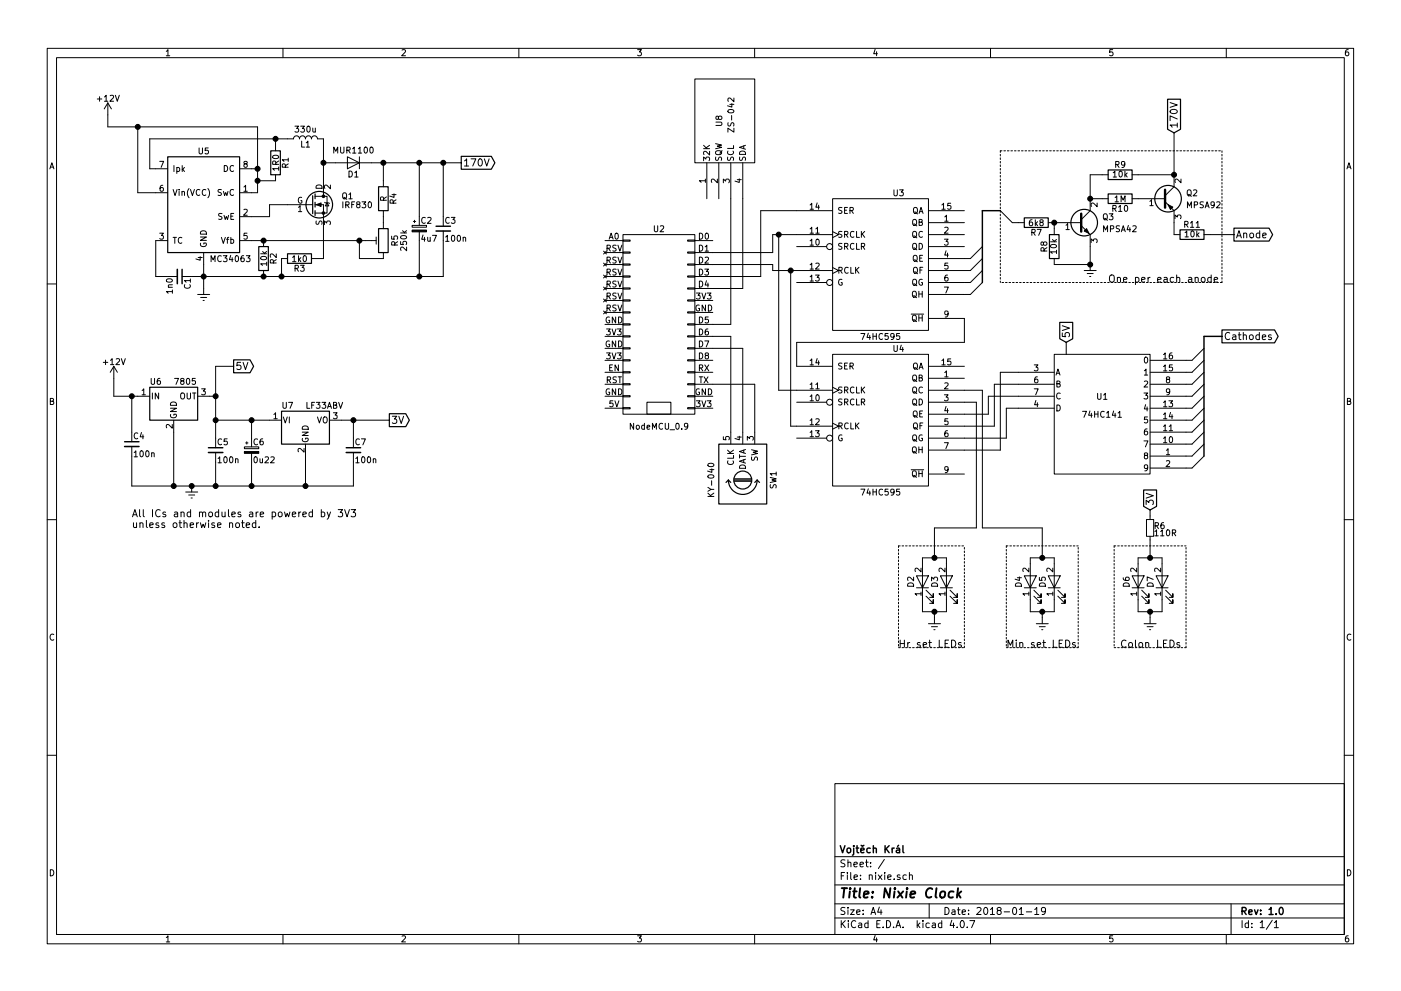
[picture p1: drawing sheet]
EESchema Schematic File Version 2
LIBS:power
LIBS:device
LIBS:switches
LIBS:relays
LIBS:motors
LIBS:transistors
LIBS:conn
LIBS:linear
LIBS:regul
LIBS:74xx
LIBS:cmos4000
LIBS:adc-dac
LIBS:memory
LIBS:xilinx
LIBS:microcontrollers
LIBS:dsp
LIBS:microchip
LIBS:analog_switches
LIBS:motorola
LIBS:texas
LIBS:intel
LIBS:audio
LIBS:interface
LIBS:digital-audio
LIBS:philips
LIBS:display
LIBS:cypress
LIBS:siliconi
LIBS:opto
LIBS:atmel
LIBS:contrib
LIBS:valves
LIBS:nodemcu
LIBS:rotary-encoder
LIBS:74hc141
LIBS:dc-dc
LIBS:zs-042
EELAYER 25 0
EELAYER END
$Descr A4 11693 8268
encoding utf-8
Sheet 1 1
Title "Nixie Clock"
Date "2018-01-19"
Rev "1.0"
Comp "Vojtěch Král"
Comment1 ""
Comment2 ""
Comment3 ""
Comment4 ""
$EndDescr
$Comp
L 74HC595 U3
U 1 1
P 7350 2200
F 0 "U3" H 7500 2800 50  0000 C CNN
F 1 "74HC595" H 7350 1600 50  0000 C CNN
F 2 "" H 7350 2200 50  0001 C CNN
F 3 "" H 7350 2200 50  0001 C CNN
	1    7350 2200
	1    0    0    -1  
$EndComp
$Comp
L 74HC595 U4
U 1 1
P 7350 3500
F 0 "U4" H 7500 4100 50  0000 C CNN
F 1 "74HC595" H 7350 2900 50  0000 C CNN
F 2 "" H 7350 3500 50  0001 C CNN
F 3 "" H 7350 3500 50  0001 C CNN
	1    7350 3500
	1    0    0    -1  
$EndComp
$Comp
L NodeMCU_0.9 U2
U 1 1
P 5500 2700
F 0 "U2" H 5500 3500 50  0000 C CNN
F 1 "NodeMCU_0.9" H 5500 1850 50  0000 C CNN
F 2 "" H 5750 2700 50  0000 C CNN
F 3 "" H 5750 2700 50  0000 C CNN
	1    5500 2700
	1    0    0    -1  
$EndComp
$Comp
L R R7
U 1 1
P 8650 1850
F 0 "R7" V 8730 1850 50  0000 C CNN
F 1 "6k8" V 8650 1850 50  0000 C CNN
F 2 "" V 8580 1850 50  0001 C CNN
F 3 "" H 8650 1850 50  0001 C CNN
	1    8650 1850
	0    1    1    0   
$EndComp
$Comp
L Q_NPN_BCE Q3
U 1 1
P 9000 1850
F 0 "Q3" H 9200 1900 50  0000 L CNN
F 1 "MPSA42" H 9200 1800 50  0000 L CNN
F 2 "" H 9200 1950 50  0001 C CNN
F 3 "" H 9000 1850 50  0001 C CNN
	1    9000 1850
	1    0    0    -1  
$EndComp
$Comp
L Q_PNP_BCE Q2
U 1 1
P 9700 1650
F 0 "Q2" H 9900 1700 50  0000 L CNN
F 1 "MPSA92" H 9900 1600 50  0000 L CNN
F 2 "" H 9900 1750 50  0001 C CNN
F 3 "" H 9700 1650 50  0001 C CNN
	1    9700 1650
	1    0    0    -1  
$EndComp
$Comp
L R R10
U 1 1
P 9350 1650
F 0 "R10" V 9430 1650 50  0000 C CNN
F 1 "1M" V 9350 1650 50  0000 C CNN
F 2 "" V 9280 1650 50  0001 C CNN
F 3 "" H 9350 1650 50  0001 C CNN
	1    9350 1650
	0    1    1    0   
$EndComp
$Comp
L R R8
U 1 1
P 8800 2050
F 0 "R8" V 8880 2050 50  0000 C CNN
F 1 "10k" V 8800 2050 50  0000 C CNN
F 2 "" V 8730 2050 50  0001 C CNN
F 3 "" H 8800 2050 50  0001 C CNN
	1    8800 2050
	-1   0    0    1   
$EndComp
$Comp
L Earth #PWR?
U 1 1
P 9100 2200
F 0 "#PWR?" H 9100 1950 50  0001 C CNN
F 1 "Earth" H 9100 2050 50  0001 C CNN
F 2 "" H 9100 2200 50  0001 C CNN
F 3 "" H 9100 2200 50  0001 C CNN
	1    9100 2200
	1    0    0    -1  
$EndComp
$Comp
L R R9
U 1 1
P 9350 1450
F 0 "R9" V 9430 1450 50  0000 C CNN
F 1 "10k" V 9350 1450 50  0000 C CNN
F 2 "" V 9280 1450 50  0001 C CNN
F 3 "" H 9350 1450 50  0001 C CNN
	1    9350 1450
	0    -1   -1   0   
$EndComp
Text GLabel 9800 1100 1    60   Input ~ 0
170V
$Comp
L R R11
U 1 1
P 9950 1950
F 0 "R11" V 10030 1950 50  0000 C CNN
F 1 "10k" V 9950 1950 50  0000 C CNN
F 2 "" V 9880 1950 50  0001 C CNN
F 3 "" H 9950 1950 50  0001 C CNN
	1    9950 1950
	0    -1   -1   0   
$EndComp
Text GLabel 10300 1950 2    60   Output ~ 0
Anode
Entry Wire Line
	8350 1750 8450 1850
$Comp
L 74HC141 U1
U 1 1
P 9200 3400
F 0 "U1" H 9200 3500 50  0000 C CNN
F 1 "74HC141" H 9200 3350 50  0000 C CNN
F 2 "" H 9200 3400 50  0001 C CNN
F 3 "" H 9200 3400 50  0001 C CNN
	1    9200 3400
	1    0    0    -1  
$EndComp
Entry Wire Line
	9950 3000 10050 2900
Entry Wire Line
	9950 3100 10050 3000
Entry Wire Line
	9950 3200 10050 3100
Entry Wire Line
	9950 3300 10050 3200
Entry Wire Line
	9950 3400 10050 3300
Entry Wire Line
	9950 3500 10050 3400
Entry Wire Line
	9950 3600 10050 3500
Entry Wire Line
	9950 3700 10050 3600
Entry Wire Line
	9950 3800 10050 3700
Entry Wire Line
	9950 3900 10050 3800
Text GLabel 10200 2800 2    60   Output ~ 0
Cathodes
Entry Wire Line
	8100 2250 8200 2150
Entry Wire Line
	8100 2350 8200 2250
Entry Wire Line
	8100 2450 8200 2350
Entry Wire Line
	8100 2150 8200 2050
$Comp
L KY-040 SW1
U 1 1
P 6200 4000
F 0 "SW1" H 6200 4260 50  0000 C CNN
F 1 "KY-040" H 6200 3740 50  0000 C CNN
F 2 "" H 6100 4160 50  0001 C CNN
F 3 "" H 6200 4260 50  0001 C CNN
	1    6200 4000
	0    1    1    0   
$EndComp
Text Notes 9250 2350 0    60   ~ 0
One per each anode
$Comp
L +12V #PWR?
U 1 1
P 900 950
F 0 "#PWR?" H 900 800 50  0001 C CNN
F 1 "+12V" H 900 1090 50  0000 C CNN
F 2 "" H 900 950 50  0001 C CNN
F 3 "" H 900 950 50  0001 C CNN
	1    900  950 
	1    0    0    -1  
$EndComp
Text GLabel 8900 2850 1    60   Input ~ 0
5V
$Comp
L MC34063 U5
U 1 1
P 1700 1700
F 0 "U5" H 1700 2150 50  0000 C CNN
F 1 "MC34063" H 1750 1250 50  0000 L CNN
F 2 "" H 2200 1700 50  0001 C CNN
F 3 "" H 2200 1700 50  0001 C CNN
	1    1700 1700
	1    0    0    -1  
$EndComp
$Comp
L Earth #PWR?
U 1 1
P 1700 2400
F 0 "#PWR?" H 1700 2150 50  0001 C CNN
F 1 "Earth" H 1700 2250 50  0001 C CNN
F 2 "" H 1700 2400 50  0001 C CNN
F 3 "" H 1700 2400 50  0001 C CNN
	1    1700 2400
	1    0    0    -1  
$EndComp
$Comp
L C_Small C1
U 1 1
P 1500 2300
F 0 "C1" H 1510 2370 50  0000 L CNN
F 1 "1n0" H 1510 2220 50  0000 L CNN
F 2 "" H 1500 2300 50  0001 C CNN
F 3 "" H 1500 2300 50  0001 C CNN
	1    1500 2300
	0    1    1    0   
$EndComp
$Comp
L L L1
U 1 1
P 2550 1150
F 0 "L1" V 2500 1150 50  0000 C CNN
F 1 "330u" V 2625 1150 50  0000 C CNN
F 2 "" H 2550 1150 50  0001 C CNN
F 3 "" H 2550 1150 50  0001 C CNN
	1    2550 1150
	0    -1   -1   0   
$EndComp
$Comp
L IRF3205 Q1
U 1 1
P 2600 1700
F 0 "Q1" H 2850 1775 50  0000 L CNN
F 1 "IRF830" H 2850 1700 50  0000 L CNN
F 2 "TO_SOT_Packages_THT:TO-220_Vertical" H 2850 1625 50  0001 L CIN
F 3 "" H 2600 1700 50  0001 L CNN
	1    2600 1700
	1    0    0    -1  
$EndComp
$Comp
L R R1
U 1 1
P 2300 1350
F 0 "R1" V 2380 1350 50  0000 C CNN
F 1 "1R0" V 2300 1350 50  0000 C CNN
F 2 "" V 2230 1350 50  0001 C CNN
F 3 "" H 2300 1350 50  0001 C CNN
	1    2300 1350
	1    0    0    -1  
$EndComp
$Comp
L D D1
U 1 1
P 2950 1350
F 0 "D1" H 2950 1450 50  0000 C CNN
F 1 "MUR1100" H 2950 1250 50  0000 C CNN
F 2 "" H 2950 1350 50  0001 C CNN
F 3 "" H 2950 1350 50  0001 C CNN
	1    2950 1350
	-1   0    0    1   
$EndComp
Text GLabel 3850 1350 2    60   Output ~ 0
170V
$Comp
L R R4
U 1 1
P 3200 1650
F 0 "R4" V 3280 1650 50  0000 C CNN
F 1 "R" V 3200 1650 50  0000 C CNN
F 2 "" V 3130 1650 50  0001 C CNN
F 3 "" H 3200 1650 50  0001 C CNN
	1    3200 1650
	1    0    0    -1  
$EndComp
$Comp
L POT_TRIM 250k
U 1 1
P 3200 2000
F 0 "250k" V 3025 2000 50  0000 C CNN
F 1 "R5" V 3100 2000 50  0000 C CNN
F 2 "" H 3200 2000 50  0001 C CNN
F 3 "" H 3200 2000 50  0001 C CNN
	1    3200 2000
	-1   0    0    1   
$EndComp
$Comp
L R R2
U 1 1
P 2200 2150
F 0 "R2" V 2280 2150 50  0000 C CNN
F 1 "10k" V 2200 2150 50  0000 C CNN
F 2 "" V 2130 2150 50  0001 C CNN
F 3 "" H 2200 2150 50  0001 C CNN
	1    2200 2150
	1    0    0    -1  
$EndComp
$Comp
L R R3
U 1 1
P 2500 2150
F 0 "R3" V 2580 2150 50  0000 C CNN
F 1 "1k0" V 2500 2150 50  0000 C CNN
F 2 "" V 2430 2150 50  0001 C CNN
F 3 "" H 2500 2150 50  0001 C CNN
	1    2500 2150
	0    1    1    0   
$EndComp
$Comp
L C_Small C3
U 1 1
P 3700 1900
F 0 "C3" H 3710 1970 50  0000 L CNN
F 1 "100n" H 3710 1820 50  0000 L CNN
F 2 "" H 3700 1900 50  0001 C CNN
F 3 "" H 3700 1900 50  0001 C CNN
	1    3700 1900
	1    0    0    -1  
$EndComp
$Comp
L CP_Small C2
U 1 1
P 3500 1900
F 0 "C2" H 3510 1970 50  0000 L CNN
F 1 "4u7" H 3510 1820 50  0000 L CNN
F 2 "" H 3500 1900 50  0001 C CNN
F 3 "" H 3500 1900 50  0001 C CNN
	1    3500 1900
	1    0    0    -1  
$EndComp
$Comp
L +12V #PWR?
U 1 1
P 950 3150
F 0 "#PWR?" H 950 3000 50  0001 C CNN
F 1 "+12V" H 950 3290 50  0000 C CNN
F 2 "" H 950 3150 50  0001 C CNN
F 3 "" H 950 3150 50  0001 C CNN
	1    950  3150
	1    0    0    -1  
$EndComp
$Comp
L L7805 U6
U 1 1
P 1450 3300
F 0 "U6" H 1300 3425 50  0000 C CNN
F 1 "7805" H 1450 3425 50  0000 L CNN
F 2 "" H 1475 3150 50  0001 L CIN
F 3 "" H 1450 3250 50  0001 C CNN
	1    1450 3300
	1    0    0    -1  
$EndComp
$Comp
L Earth #PWR?
U 1 1
P 1600 4050
F 0 "#PWR?" H 1600 3800 50  0001 C CNN
F 1 "Earth" H 1600 3900 50  0001 C CNN
F 2 "" H 1600 4050 50  0001 C CNN
F 3 "" H 1600 4050 50  0001 C CNN
	1    1600 4050
	1    0    0    -1  
$EndComp
$Comp
L LF33_TO220 U7
U 1 1
P 2550 3500
F 0 "U7" H 2400 3625 50  0000 C CNN
F 1 "LF33ABV" H 2550 3625 50  0000 L CNN
F 2 "TO_SOT_Packages_THT:TO-220_Vertical" H 2550 3725 50  0001 C CIN
F 3 "" H 2550 3450 50  0001 C CNN
	1    2550 3500
	1    0    0    -1  
$EndComp
Text GLabel 1950 3050 2    60   Output ~ 0
5V
$Comp
L C_Small C4
U 1 1
P 1100 3700
F 0 "C4" H 1110 3770 50  0000 L CNN
F 1 "100n" H 1110 3620 50  0000 L CNN
F 2 "" H 1100 3700 50  0001 C CNN
F 3 "" H 1100 3700 50  0001 C CNN
	1    1100 3700
	1    0    0    -1  
$EndComp
$Comp
L C_Small C5
U 1 1
P 1800 3750
F 0 "C5" H 1810 3820 50  0000 L CNN
F 1 "100n" H 1810 3670 50  0000 L CNN
F 2 "" H 1800 3750 50  0001 C CNN
F 3 "" H 1800 3750 50  0001 C CNN
	1    1800 3750
	1    0    0    -1  
$EndComp
$Comp
L C_Small C7
U 1 1
P 2950 3750
F 0 "C7" H 2960 3820 50  0000 L CNN
F 1 "100n" H 2960 3670 50  0000 L CNN
F 2 "" H 2950 3750 50  0001 C CNN
F 3 "" H 2950 3750 50  0001 C CNN
	1    2950 3750
	1    0    0    -1  
$EndComp
$Comp
L CP_Small C6
U 1 1
P 2100 3750
F 0 "C6" H 2110 3820 50  0000 L CNN
F 1 "0u22" H 2110 3670 50  0000 L CNN
F 2 "" H 2100 3750 50  0001 C CNN
F 3 "" H 2100 3750 50  0001 C CNN
	1    2100 3750
	1    0    0    -1  
$EndComp
Text GLabel 3250 3500 2    60   Output ~ 0
3V
$Comp
L LED D2
U 1 1
P 7700 4850
F 0 "D2" H 7700 4950 50  0000 C CNN
F 1 " " H 7700 4750 50  0000 C CNN
F 2 "" H 7700 4850 50  0001 C CNN
F 3 "" H 7700 4850 50  0001 C CNN
	1    7700 4850
	0    -1   -1   0   
$EndComp
$Comp
L LED D3
U 1 1
P 7900 4850
F 0 "D3" H 7900 4950 50  0000 C CNN
F 1 " " H 7900 4750 50  0000 C CNN
F 2 "" H 7900 4850 50  0001 C CNN
F 3 "" H 7900 4850 50  0001 C CNN
	1    7900 4850
	0    -1   -1   0   
$EndComp
$Comp
L Earth #PWR?
U 1 1
P 7800 5150
F 0 "#PWR?" H 7800 4900 50  0001 C CNN
F 1 "Earth" H 7800 5000 50  0001 C CNN
F 2 "" H 7800 5150 50  0001 C CNN
F 3 "" H 7800 5150 50  0001 C CNN
	1    7800 5150
	1    0    0    -1  
$EndComp
Text Notes 7500 5400 0    60   ~ 0
Hr set LEDs
$Comp
L LED D4
U 1 1
P 8600 4850
F 0 "D4" H 8600 4950 50  0000 C CNN
F 1 " " H 8600 4750 50  0000 C CNN
F 2 "" H 8600 4850 50  0001 C CNN
F 3 "" H 8600 4850 50  0001 C CNN
	1    8600 4850
	0    -1   -1   0   
$EndComp
$Comp
L LED D5
U 1 1
P 8800 4850
F 0 "D5" H 8800 4950 50  0000 C CNN
F 1 " " H 8800 4750 50  0000 C CNN
F 2 "" H 8800 4850 50  0001 C CNN
F 3 "" H 8800 4850 50  0001 C CNN
	1    8800 4850
	0    -1   -1   0   
$EndComp
$Comp
L Earth #PWR?
U 1 1
P 8700 5150
F 0 "#PWR?" H 8700 4900 50  0001 C CNN
F 1 "Earth" H 8700 5000 50  0001 C CNN
F 2 "" H 8700 5150 50  0001 C CNN
F 3 "" H 8700 5150 50  0001 C CNN
	1    8700 5150
	1    0    0    -1  
$EndComp
Text Notes 8400 5400 0    60   ~ 0
Min set LEDs
$Comp
L LED D6
U 1 1
P 9500 4850
F 0 "D6" H 9500 4950 50  0000 C CNN
F 1 " " H 9500 4750 50  0000 C CNN
F 2 "" H 9500 4850 50  0001 C CNN
F 3 "" H 9500 4850 50  0001 C CNN
	1    9500 4850
	0    -1   -1   0   
$EndComp
$Comp
L LED D7
U 1 1
P 9700 4850
F 0 "D7" H 9700 4950 50  0000 C CNN
F 1 " " H 9700 4750 50  0000 C CNN
F 2 "" H 9700 4850 50  0001 C CNN
F 3 "" H 9700 4850 50  0001 C CNN
	1    9700 4850
	0    -1   -1   0   
$EndComp
$Comp
L Earth #PWR?
U 1 1
P 9600 5150
F 0 "#PWR?" H 9600 4900 50  0001 C CNN
F 1 "Earth" H 9600 5000 50  0001 C CNN
F 2 "" H 9600 5150 50  0001 C CNN
F 3 "" H 9600 5150 50  0001 C CNN
	1    9600 5150
	1    0    0    -1  
$EndComp
Text Notes 9350 5400 0    60   ~ 0
Colon LEDs
$Comp
L R_Small R6
U 1 1
P 9600 4400
F 0 "R6" H 9630 4420 50  0000 L CNN
F 1 "110R" H 9630 4360 50  0000 L CNN
F 2 "" H 9600 4400 50  0001 C CNN
F 3 "" H 9600 4400 50  0001 C CNN
	1    9600 4400
	1    0    0    -1  
$EndComp
$Comp
L ZS-042 U8
U 1 1
P 6200 950
F 0 "U8" H 6150 1150 50  0000 C CNN
F 1 "ZS-042" H 6200 1050 50  0000 C CNN
F 2 "" H 6200 1100 50  0001 C CNN
F 3 "" H 6200 1100 50  0001 C CNN
	1    6200 950 
	0    -1   -1   0   
$EndComp
Text GLabel 9600 4250 1    60   Input ~ 0
3V
Wire Wire Line
	5950 2300 6350 2300
Wire Wire Line
	6350 2300 6350 1750
Wire Wire Line
	6350 1750 6650 1750
Wire Wire Line
	5950 2100 6450 2100
Wire Wire Line
	6450 2100 6450 1950
Wire Wire Line
	6450 1950 6650 1950
Wire Wire Line
	5950 2200 6450 2200
Wire Wire Line
	6450 2200 6450 2250
Wire Wire Line
	6450 2250 6650 2250
Connection ~ 6500 1950
Wire Wire Line
	6500 1950 6500 3250
Wire Wire Line
	6500 3250 6650 3250
Wire Wire Line
	8050 2650 8050 2850
Wire Wire Line
	8050 2850 6650 2850
Wire Wire Line
	6650 2850 6650 3050
Wire Wire Line
	5950 3200 6300 3200
Wire Wire Line
	5950 2800 6100 2800
Wire Wire Line
	5950 2900 6200 2900
Wire Wire Line
	9100 1650 9200 1650
Wire Wire Line
	9100 2200 9100 2050
Wire Wire Line
	8800 1850 8800 1900
Wire Wire Line
	8800 2200 9100 2200
Wire Wire Line
	9200 1450 9100 1450
Wire Wire Line
	9100 1450 9100 1650
Wire Wire Line
	9500 1450 9800 1450
Wire Wire Line
	9800 1850 9800 1950
Wire Wire Line
	8450 1850 8500 1850
Wire Wire Line
	8050 3750 8350 3750
Wire Wire Line
	8350 3750 8350 3100
Wire Wire Line
	8350 3100 8500 3100
Wire Wire Line
	8050 3650 8400 3650
Wire Wire Line
	8400 3650 8400 3400
Wire Wire Line
	8400 3400 8500 3400
Wire Wire Line
	8050 3550 8300 3550
Wire Wire Line
	8300 3550 8300 3200
Wire Wire Line
	8300 3200 8500 3200
Wire Wire Line
	8050 3450 8250 3450
Wire Wire Line
	9900 3000 9950 3000
Wire Wire Line
	9900 3100 9950 3100
Wire Wire Line
	9900 3200 9950 3200
Wire Wire Line
	9900 3300 9950 3300
Wire Wire Line
	9900 3400 9950 3400
Wire Wire Line
	9900 3500 9950 3500
Wire Wire Line
	9900 3600 9950 3600
Wire Wire Line
	9900 3700 9950 3700
Wire Wire Line
	9900 3800 9950 3800
Wire Wire Line
	9900 3900 9950 3900
Wire Bus Line
	10050 2800 10050 3800
Wire Bus Line
	10050 2800 10200 2800
Wire Bus Line
	8200 1750 8200 2350
Wire Bus Line
	8200 1750 8350 1750
Wire Wire Line
	8050 2150 8100 2150
Wire Wire Line
	8050 2250 8100 2250
Wire Wire Line
	8050 2350 8100 2350
Wire Wire Line
	8050 2450 8100 2450
Wire Wire Line
	6100 2800 6100 3600
Wire Wire Line
	6200 2900 6200 3600
Wire Wire Line
	6300 3200 6300 3600
Wire Notes Line
	8350 1250 8350 2350
Wire Notes Line
	8350 1250 10200 1250
Wire Notes Line
	10200 1250 10200 2350
Wire Notes Line
	10200 2350 8350 2350
Wire Wire Line
	10100 1950 10300 1950
Wire Wire Line
	9800 1450 9800 1100
Connection ~ 8800 1850
Connection ~ 9100 2200
Connection ~ 9100 1650
Connection ~ 9800 1450
Wire Wire Line
	8900 2850 8900 2950
Wire Wire Line
	1700 2200 1700 2400
Connection ~ 1700 2300
Wire Wire Line
	1300 2000 1300 2300
Wire Wire Line
	1300 2300 1400 2300
Wire Wire Line
	1300 1400 1250 1400
Wire Wire Line
	1250 1400 1250 1150
Wire Wire Line
	2150 1600 2100 1600
Wire Wire Line
	2100 1400 2150 1400
Connection ~ 2150 1400
Wire Wire Line
	2150 1500 2300 1500
Connection ~ 2150 1500
Wire Wire Line
	2300 1200 2300 1150
Connection ~ 2300 1150
Wire Wire Line
	2800 1350 2700 1350
Connection ~ 2700 1350
Wire Wire Line
	3100 1350 3850 1350
Wire Wire Line
	2100 2000 3050 2000
Connection ~ 3000 2000
Wire Wire Line
	3200 2150 3000 2150
Wire Wire Line
	3000 2150 3000 2000
Connection ~ 2200 2000
Wire Wire Line
	1600 2300 3700 2300
Connection ~ 2200 2300
Wire Wire Line
	2700 2150 2650 2150
Wire Wire Line
	3200 1850 3200 1800
Wire Wire Line
	3200 1350 3200 1500
Connection ~ 3200 1350
Wire Wire Line
	3500 1350 3500 1800
Connection ~ 3500 1350
Wire Wire Line
	3700 1350 3700 1800
Connection ~ 3700 1350
Wire Wire Line
	1300 1600 1150 1600
Wire Wire Line
	1150 1600 1150 1050
Wire Wire Line
	900  1050 2150 1050
Wire Wire Line
	2150 1050 2150 1600
Wire Wire Line
	900  950  900  1050
Wire Wire Line
	950  3300 1150 3300
Wire Wire Line
	950  3300 950  3150
Wire Wire Line
	1450 3600 1450 4050
Connection ~ 1600 4050
Wire Wire Line
	1950 3050 1800 3050
Wire Wire Line
	1800 3050 1800 3650
Wire Wire Line
	1800 3300 1750 3300
Connection ~ 1800 3300
Wire Wire Line
	1800 3500 2250 3500
Wire Wire Line
	2550 4050 2550 3800
Wire Wire Line
	1100 4050 2950 4050
Wire Wire Line
	1100 3300 1100 3600
Connection ~ 1100 3300
Connection ~ 1450 4050
Wire Wire Line
	1100 3800 1100 4050
Connection ~ 1800 3500
Wire Wire Line
	1800 3850 1800 4050
Connection ~ 1800 4050
Wire Wire Line
	2100 3650 2100 3500
Connection ~ 2100 3500
Wire Wire Line
	2100 3850 2100 4050
Connection ~ 2100 4050
Wire Wire Line
	2850 3500 3250 3500
Wire Wire Line
	2950 3650 2950 3500
Connection ~ 2950 3500
Wire Wire Line
	2950 4050 2950 3850
Connection ~ 2550 4050
Wire Wire Line
	8500 3300 8250 3300
Wire Wire Line
	8250 3300 8250 3450
Wire Wire Line
	7700 4700 7700 4650
Wire Wire Line
	7900 4650 7900 4700
Wire Wire Line
	7700 5000 7700 5100
Wire Wire Line
	7700 5100 7900 5100
Wire Wire Line
	7900 5100 7900 5000
Wire Wire Line
	7700 4650 7900 4650
Wire Wire Line
	7800 5150 7800 5100
Connection ~ 7800 5100
Connection ~ 7800 4650
Wire Notes Line
	7500 4550 7500 5400
Wire Notes Line
	7500 4550 8050 4550
Wire Notes Line
	7500 5400 8050 5400
Wire Wire Line
	8600 4700 8600 4650
Wire Wire Line
	8800 4650 8800 4700
Wire Wire Line
	8600 5000 8600 5100
Wire Wire Line
	8600 5100 8800 5100
Wire Wire Line
	8800 5100 8800 5000
Wire Wire Line
	8600 4650 8800 4650
Wire Wire Line
	8700 5150 8700 5100
Connection ~ 8700 5100
Connection ~ 8700 4650
Wire Notes Line
	8400 4550 8400 5400
Wire Notes Line
	8400 4550 9000 4550
Wire Notes Line
	8400 5400 9000 5400
Wire Notes Line
	8050 5400 8050 4550
Wire Notes Line
	9000 5400 9000 4550
Wire Wire Line
	9500 4700 9500 4650
Wire Wire Line
	9700 4650 9700 4700
Wire Wire Line
	9500 5000 9500 5100
Wire Wire Line
	9500 5100 9700 5100
Wire Wire Line
	9700 5100 9700 5000
Wire Wire Line
	9500 4650 9700 4650
Wire Wire Line
	9600 5150 9600 5100
Connection ~ 9600 5100
Connection ~ 9600 4650
Wire Notes Line
	9300 4550 9300 5400
Wire Notes Line
	9300 4550 9900 4550
Wire Notes Line
	9300 5400 9900 5400
Wire Notes Line
	9900 5400 9900 4550
Wire Wire Line
	8050 3250 8200 3250
Wire Wire Line
	8200 3250 8200 4400
Wire Wire Line
	8200 4400 8700 4400
Wire Wire Line
	8700 4400 8700 4650
Wire Wire Line
	8050 3350 8150 3350
Wire Wire Line
	8150 3350 8150 4400
Wire Wire Line
	8150 4400 7800 4400
Wire Wire Line
	7800 4400 7800 4650
Wire Wire Line
	9600 4500 9600 4650
Wire Wire Line
	9600 4250 9600 4300
Wire Wire Line
	6100 1650 6100 2700
Wire Wire Line
	6100 2700 5950 2700
Wire Wire Line
	6200 1650 6200 2400
Wire Wire Line
	6200 2400 5950 2400
Connection ~ 1150 1050
Wire Wire Line
	6650 3550 6600 3550
Wire Wire Line
	6600 3550 6600 2250
Connection ~ 6600 2250
Wire Wire Line
	1250 1150 2400 1150
Wire Wire Line
	2700 1150 2700 1500
Wire Wire Line
	2400 1700 2250 1700
Wire Wire Line
	2250 1700 2250 1800
Wire Wire Line
	2250 1800 2100 1800
Wire Wire Line
	3700 2300 3700 2000
Wire Wire Line
	3500 2000 3500 2300
Connection ~ 3500 2300
Wire Wire Line
	2350 2150 2350 2300
Connection ~ 2350 2300
Wire Wire Line
	2700 2150 2700 1900
Text Notes 1100 4400 0    60   ~ 0
All ICs and modules are powered by 3V3\nunless otherwise noted.
$EndSCHEMATC
